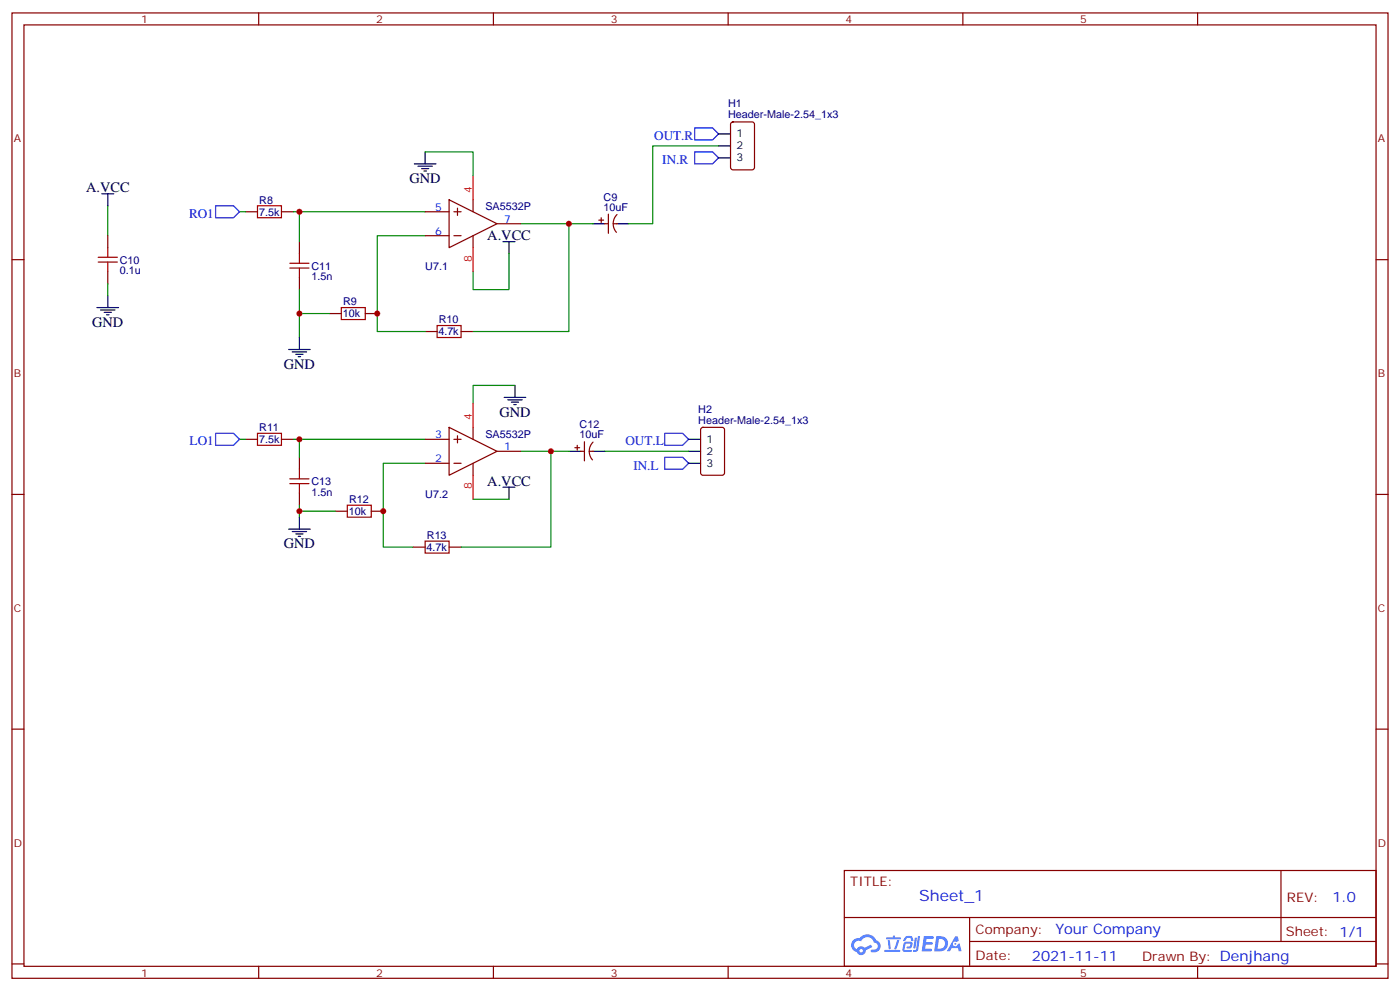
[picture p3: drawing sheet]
<svg xmlns="http://www.w3.org/2000/svg" width="412mm" height="292mm" viewBox="0 0 412 292" stroke-linecap="round" stroke-linejoin="round" font-family="sans-serif">
<g fill="none" stroke="#870000" stroke-width=".35">
<path d="M3.5 3.8h405.4v284.3h-405.4zM7.1 7.3h398.2v277.3h-398.2zM76.2 3.8v3.5M145.3 3.8v3.5M214.5 3.8v3.5M283.6 3.8v3.5M352.8 3.8v3.5M3.5 76.5h3.6M405.3 76.5h3.6M3.5 145.6h3.6M405.3 145.6h3.6M3.5 214.8h3.6"/>
<path d="M405.3 214.8h3.6M248.7 256.4h156.6v28.2h-156.6zM377.3 256.4v20.9M248.7 270.2h156.5M285.6 277.3h119.6M285.6 270.2v14.2M3.5 283.9h3.6M76.2 284.6v3.5M145.3 284.6v3.5M214.5 284.6v3.5M283.6 284.6v3.5M352.8 284.6v3.5"/>
<path d="M405.3 283.9h3.6"/>
</g>
<g fill="#5487ff">
<path d="M272.1 275.7h2.6l.3 .2-.1 .6h-2l-.1 1h1.6l.4 .4-.4 .4h-1.7l-.2 1.1 1.8 .1 .3 .3-.2 .4h-2.9z"/>
<path d="M281.4 275.8h.7l.4 1.3-.7 .3a.74 .74 0 0 0-1.1 .3 .74 .74 0 0 0 .5 1.1 .74 .74 0 0 0 .9-.7l.5-.3 .7 2.4h-.9l-.2-1h-1.9l-.5 1h-.9z"/>
<path d="M269.5 276.2h.6l-.4 2.9a.31 .31 0 0 1-.3 .3 .31 .31 0 0 1-.3-.3z"/>
<path d="M270.4 275.7h.6l-.5 4a.89 .89 0 0 1-.7 .7 .89 .89 0 0 1-.9-.3l1-.5z"/>
<path d="M266.8 275.9l.6-.2 1.2 .1 .5 1.3-.6 .1-.4-.9-1 .1a.95 .95 0 0 1-1 .8l-.1-.2z"/>
<path d="M266.4 277.6l1.8-.2a1.04 1.04 0 0 1 .6 1.1 1.04 1.04 0 0 1-.8 .9h-.7a.29 .29 0 0 1-.3-.4 .29 .29 0 0 1 .3-.2h.7l.2-.8h-1.4l-.4 1.8h1.9a.29 .29 0 0 1 .3 .3 .29 .29 0 0 1-.3 .3h-2l-.4-.3 .2-2.1z"/>
<path d="M260.5 279.8h4.4a.3 .3 0 0 1 .3 .3 .3 .3 0 0 1-.3 .3h-4.3z"/>
<path d="M264.3 276.9h.6l-.5 1.6a1.02 1.02 0 0 1-.7 1.2l-.2-.3z"/>
<path d="M261.5 276.9h.6l.3 2.4-.3 .3-.3-.2z"/>
<path d="M261.1 276.1h1.9l.2-.5h.5l-.1 .5h1.5a.29 .29 0 0 1 .3 .3 .29 .29 0 0 1-.3 .3h-3.9z"/>
<path d="M275.8 275.7l-.6 4.5h1.4a2.27 2.27 0 0 0 2.7-2.3 2.27 2.27 0 0 0-2.7-2.2zM276.6 276.5a1.5 1.5 0 0 1 1.8 1.6 1.5 1.5 0 0 1-1.9 1.3h-.3z"/>
<path d="M251.4 276.9a2.09 2.09 0 0 0 1 3.5 1.37 1.37 0 0 0 1.5 .9 1.37 1.37 0 0 0 1.1-1.4l2-1-.5-.7-1.8 1a1.4 1.4 0 0 0-2.3 .4 1.32 1.32 0 0 1-.6-1.9 1.32 1.32 0 0 1 1.9-.4 2.02 2.02 0 0 1 2-1.3 2.02 2.02 0 0 1 1.8 1.6 1.09 1.09 0 0 1 1.1 1.4 1.09 1.09 0 0 1-1.6 .7 .41 .41 0 0 0-.5 .3 .41 .41 0 0 0 .4 .5 1.89 1.89 0 0 0 2.4-1.2 1.89 1.89 0 0 0-1.2-2.4 2.98 2.98 0 0 0-5-.6l-1 .1zM253.2 280a.52 .52 0 0 1 1 0 .52 .52 0 0 1-1 0z"/>
<circle cx="281.4" cy="278" r=".28"/>
</g>
<g fill="none" stroke="#008700" stroke-width=".35">
<path d="M125.2 44.7h14.1v7.1M211.7 43h-19.4v22.9h-7.1M31.7 60.6v8.8M70.6 62.4h1.7M86.4 62.4h38.8M88.2 62.4v8.8M125.2 69.4h-14.1v28.2h14.1M149.9 74.7v10.6h-10.6v-5.3M153.5 65.9h14.1v31.7h-28.3M167.6 65.9h7M31.7 83.5v3.6M88.2 92.4h8.8"/>
<path d="M88.2 85.3v14.1M151.7 113.5h-12.4v5.3M70.6 129.4h1.7M86.4 129.4h38.8M88.2 129.4v5.3M125.2 136.5h-12.3v24.6h8.8M153.5 132.9h8.8v28.2h-26.5M162.3 132.9h5.3M178.2 132.9h24.6M88.2 150.6h10.6M88.2 148.8v3.5M139.3 147h10.6"/>
</g>
<path d="M204.6 37.7h5.3l1.8 1.7-1.8 1.8h-5.3zM204.6 44.7h5.3l1.8 1.8-1.8 1.8h-5.3zM63.5 60.6h5.3l1.8 1.8-1.8 1.7h-5.3zM63.5 127.6h5.3l1.8 1.8-1.8 1.8h-5.3zM195.8 134.7h5.3l1.7 1.8-1.7 1.7h-5.3zM195.8 127.6h5.3l1.7 1.8-1.7 1.8h-5.3z" fill="none" stroke="#00f" stroke-width=".35"/>
<g fill="none" stroke="#870000" stroke-width=".35">
<path d="M215.4 36.1l.5-.2h5.6l.7 .4v13l-.4 .7h-5.9l-.7-.4v-13zM132.3 58.8l14.1 7.1-14.1 7.1zM139.3 58.8v3.6M31.7 69.4v3.6M72.3 62.4h3.5M82.9 62.4h3.5M88.2 71.2v3.5M125.2 62.4h7.1M125.2 69.4h7.1M133.7 62.4h2.1M133.7 69.4h2.1M134.8 61.3v2.1"/>
<path d="M139.3 69.4v3.6M146.4 65.9h7.1M176.4 64.8h1.4M177.1 64.1v1.4M178.2 65.9h1M179.2 63.1v5.6M180.6 65.9h1.1M181.8 63.2a3.8 3.8 0 0 0-.2 5.2M31.7 80v3.5M88.2 81.8v3.5M97 92.4h3.5M107.6 92.4h3.5"/>
<path d="M125.2 97.6h3.6M135.8 97.6h3.5M72.3 129.4h3.5M82.9 129.4h3.5M88.2 134.7v3.5M125.2 129.4h7.1M125.2 136.5h7.1M132.3 125.9l14.1 7-14.1 7.1zM133.7 129.4h2.1M133.7 136.5h2.1M134.8 128.3v2.2M139.3 125.9v3.5"/>
<path d="M139.3 136.5v3.5M146.4 132.9h7.1M169.3 131.9h1.4M170 131.2v1.4M171.1 132.9h1.1M172.2 130.1v5.6M173.6 132.9h1M174.7 130.2a3.8 3.8 0 0 0-.2 5.3M206.6 126.1l.5-.2h5.6l.7 .4v13l-.4 .6-5.9 .1-.7-.5v-12.9zM88.2 145.3v3.5M98.8 150.6h3.5M109.4 150.6h3.5"/>
<path d="M121.7 161.1h3.5M132.3 161.1h3.5"/>
</g>
<g fill="none" stroke="#000" stroke-width=".35">
<path d="M211.7 39.4h3.5M30 57.1h3.5M31.7 57.1v3.5M122.1 48.3h6.3M123.1 49h4.3M124.2 49.7h2.1M124.9 50.4h.7M125.2 44.7v3.6M211.7 46.5h3.5M211.7 43h3.5M148.2 71.2h3.5M149.9 71.2v3.5"/>
<path d="M174.6 65.9h3.6M181.7 65.9h3.5M28.6 90.6h6.3M29.6 91.3h4.3M30.7 92h2.1M31.4 92.7h.7M31.7 87.1v3.5M88.2 99.4v3.5M85 102.9h6.4M86.1 103.6h4.2M87.1 104.4h2.2M87.8 105.1h.7"/>
<path d="M148.5 117.1h6.4M149.6 117.8h4.2M150.6 118.5h2.2M151.3 119.2h.7M151.7 113.5v3.6M167.6 132.9h3.5M174.6 132.9h3.6M202.8 132.9h3.6M202.8 136.5h3.6M202.8 129.4h3.6M85 155.9h6.4M86.1 156.6h4.2"/>
<path d="M87.1 157.3h2.2M87.8 158h.7M88.2 152.3v3.6M148.2 143.5h3.5M149.9 143.5v3.5"/>
</g>
<g fill="none" stroke="#a10000" stroke-width=".35">
<path d="M28.9 77.2h5.7M28.9 75.8h5.7M31.7 73v2.8M31.7 77.2v2.8M75.8 60.6h7.1v3.5h-7.1zM85.4 77.5h5.6M85.4 79h5.6M88.2 74.7v2.8M88.2 79v2.8M100.5 90.6h7.1v3.5h-7.1zM128.8 95.9h7v3.5h-7zM75.8 127.6h7.1v3.6h-7.1z"/>
<path d="M88.2 138.2v2.8M85.4 141h5.6M85.4 142.5h5.6M88.2 142.5v2.8M102.3 148.8h7.1v3.5h-7.1zM125.2 159.4h7.1v3.5h-7.1z"/>
</g>
<path d="M139.3 51.8v7M139.3 73v7M139.3 118.8v7.1M139.3 140v7" fill="none" stroke="#f00" stroke-width=".35"/>
<g fill="#c00">
<circle cx="112.9" cy="150.6" r=".88"/>
<circle cx="111.1" cy="92.4" r=".88"/>
<circle cx="167.6" cy="65.9" r=".88"/>
<circle cx="162.3" cy="132.9" r=".88"/>
<circle cx="88.2" cy="92.4" r=".88"/>
<circle cx="88.2" cy="150.6" r=".88"/>
<circle cx="88.2" cy="129.4" r=".88"/>
<circle cx="88.2" cy="62.4" r=".88"/>
</g>
<text font-size="4.6" fill="#00f" x="270.8" y="265.4">Sheet_1</text>
<g font-size="4.2">
<text x="120.6" y="53.9">GND</text>
<text x="25.4" y="56.7">A.VCC</text>
<text x="143.6" y="70.8">A.VCC</text>
<text x="27.2" y="96.2">GND</text>
<text x="83.6" y="108.6">GND</text>
<text x="147.1" y="122.7">GND</text>
<text x="143.6" y="143.1">A.VCC</text>
<text x="83.6" y="161.5">GND</text>
</g>
<g font-size="4.2" fill="#00f">
<text x="392.5" y="265.7">1.0</text>
<text x="310.9" y="275.2">Your Company</text>
<text x="304" y="283">2021-11-11</text>
</g>
<g font-size="3.9" fill="#00f">
<text x="192.7" y="41.1">OUT.R</text>
<text x="195.1" y="48.3">IN.R</text>
<text x="55.7" y="64.1">RO1</text>
<text x="55.9" y="131.2">LO1</text>
<text x="184.2" y="131.2">OUT.L</text>
<text x="186.6" y="138.4">IN.L</text>
</g>
<g font-size="3.9" fill="#800">
<text x="250.5" y="261">TITLE:</text>
<text x="379.1" y="265.7">REV:</text>
<text x="287.4" y="275.2">Company:</text>
<text x="378.7" y="275.8">Sheet: 1/1</text>
<text x="287.4" y="282.9">Date:</text>
<text x="336.4" y="282.9">Drawn By: Denjhang</text>
</g>
<g font-size="3.2" fill="#800">
<text x="41.6" y="6.8">1</text>
<text x="110.8" y="6.8">2</text>
<text x="179.9" y="6.8">3</text>
<text x="249.1" y="6.8">4</text>
<text x="318.2" y="6.8">5</text>
<text x="4.1" y="41.9">A</text>
<text x="405.9" y="41.9">A</text>
<text x="4.1" y="111.1">B</text>
<text x="405.9" y="111.1">B</text>
<text x="4.1" y="180.2">C</text>
<text x="405.9" y="180.2">C</text>
<text x="4.1" y="249.3">D</text>
<text x="405.9" y="249.3">D</text>
<text x="41.6" y="287.6">1</text>
<text x="110.8" y="287.6">2</text>
<text x="179.9" y="287.6">3</text>
<text x="249.1" y="287.6">4</text>
<text x="318.2" y="287.6">5</text>
</g>
<g font-size="3.2" fill="#000080">
<text x="214.5" y="31.6">H1</text>
<text x="214.5" y="34.9">Header-Male-2.54_1x3</text>
<text x="76.4" y="60">R8</text>
<text x="177.8" y="59.1">C9</text>
<text x="76.3" y="63.5">7.5k</text>
<text x="143" y="61.9">SA5532P</text>
<text x="177.8" y="62">10uF</text>
<text x="35.3" y="77.7">C10</text>
<text x="35.3" y="80.8">0.1u</text>
<text x="91.7" y="82.6">1.5n</text>
<text x="91.7" y="79.4">C11</text>
<text x="125.3" y="79.6">U7.1</text>
<text x="101.1" y="89.9">R9</text>
<text x="101" y="93.5">10k</text>
<text x="129.3" y="95.2">R10</text>
<text x="129.1" y="98.8">4.7k</text>
<text x="205.7" y="121.6">H2</text>
<text x="205.7" y="124.8">Header-Male-2.54_1x3</text>
<text x="76.3" y="130.5">7.5k</text>
<text x="76.4" y="127">R11</text>
<text x="143" y="129">SA5532P</text>
<text x="170.7" y="129">10uF</text>
<text x="170.7" y="126.1">C12</text>
<text x="91.7" y="142.9">C13</text>
<text x="91.7" y="146.1">1.5n</text>
<text x="102.8" y="148.1">R12</text>
<text x="125.3" y="146.6">U7.2</text>
<text x="102.8" y="151.7">10k</text>
<text x="125.7" y="158.7">R13</text>
<text x="125.6" y="162.3">4.7k</text>
</g>
<g font-size="3.2">
<text x="217" y="40.5">1</text>
<text x="217" y="47.6">3</text>
<text x="217" y="44">2</text>
<text x="208.1" y="130.5">1</text>
<text x="208.1" y="137.5">3</text>
<text x="208.1" y="134">2</text>
</g>
<g font-size="3.2" fill="#f00">
<text x="139" y="56.7" transform="rotate(-90 139 56.7)">4</text>
<text x="139" y="77.1" transform="rotate(-90 139 77.1)">8</text>
<text x="139" y="123.8" transform="rotate(-90 139 123.8)">4</text>
<text x="139" y="144.1" transform="rotate(-90 139 144.1)">8</text>
</g>
<g font-size="3.2" fill="#00f">
<text x="128.2" y="62">5</text>
<text x="148.5" y="65.5">7</text>
<text x="128.2" y="69.1">6</text>
<text x="128.2" y="129">3</text>
<text x="128.2" y="136.1">2</text>
<text x="148.5" y="132.6">1</text>
</g>
</svg>
